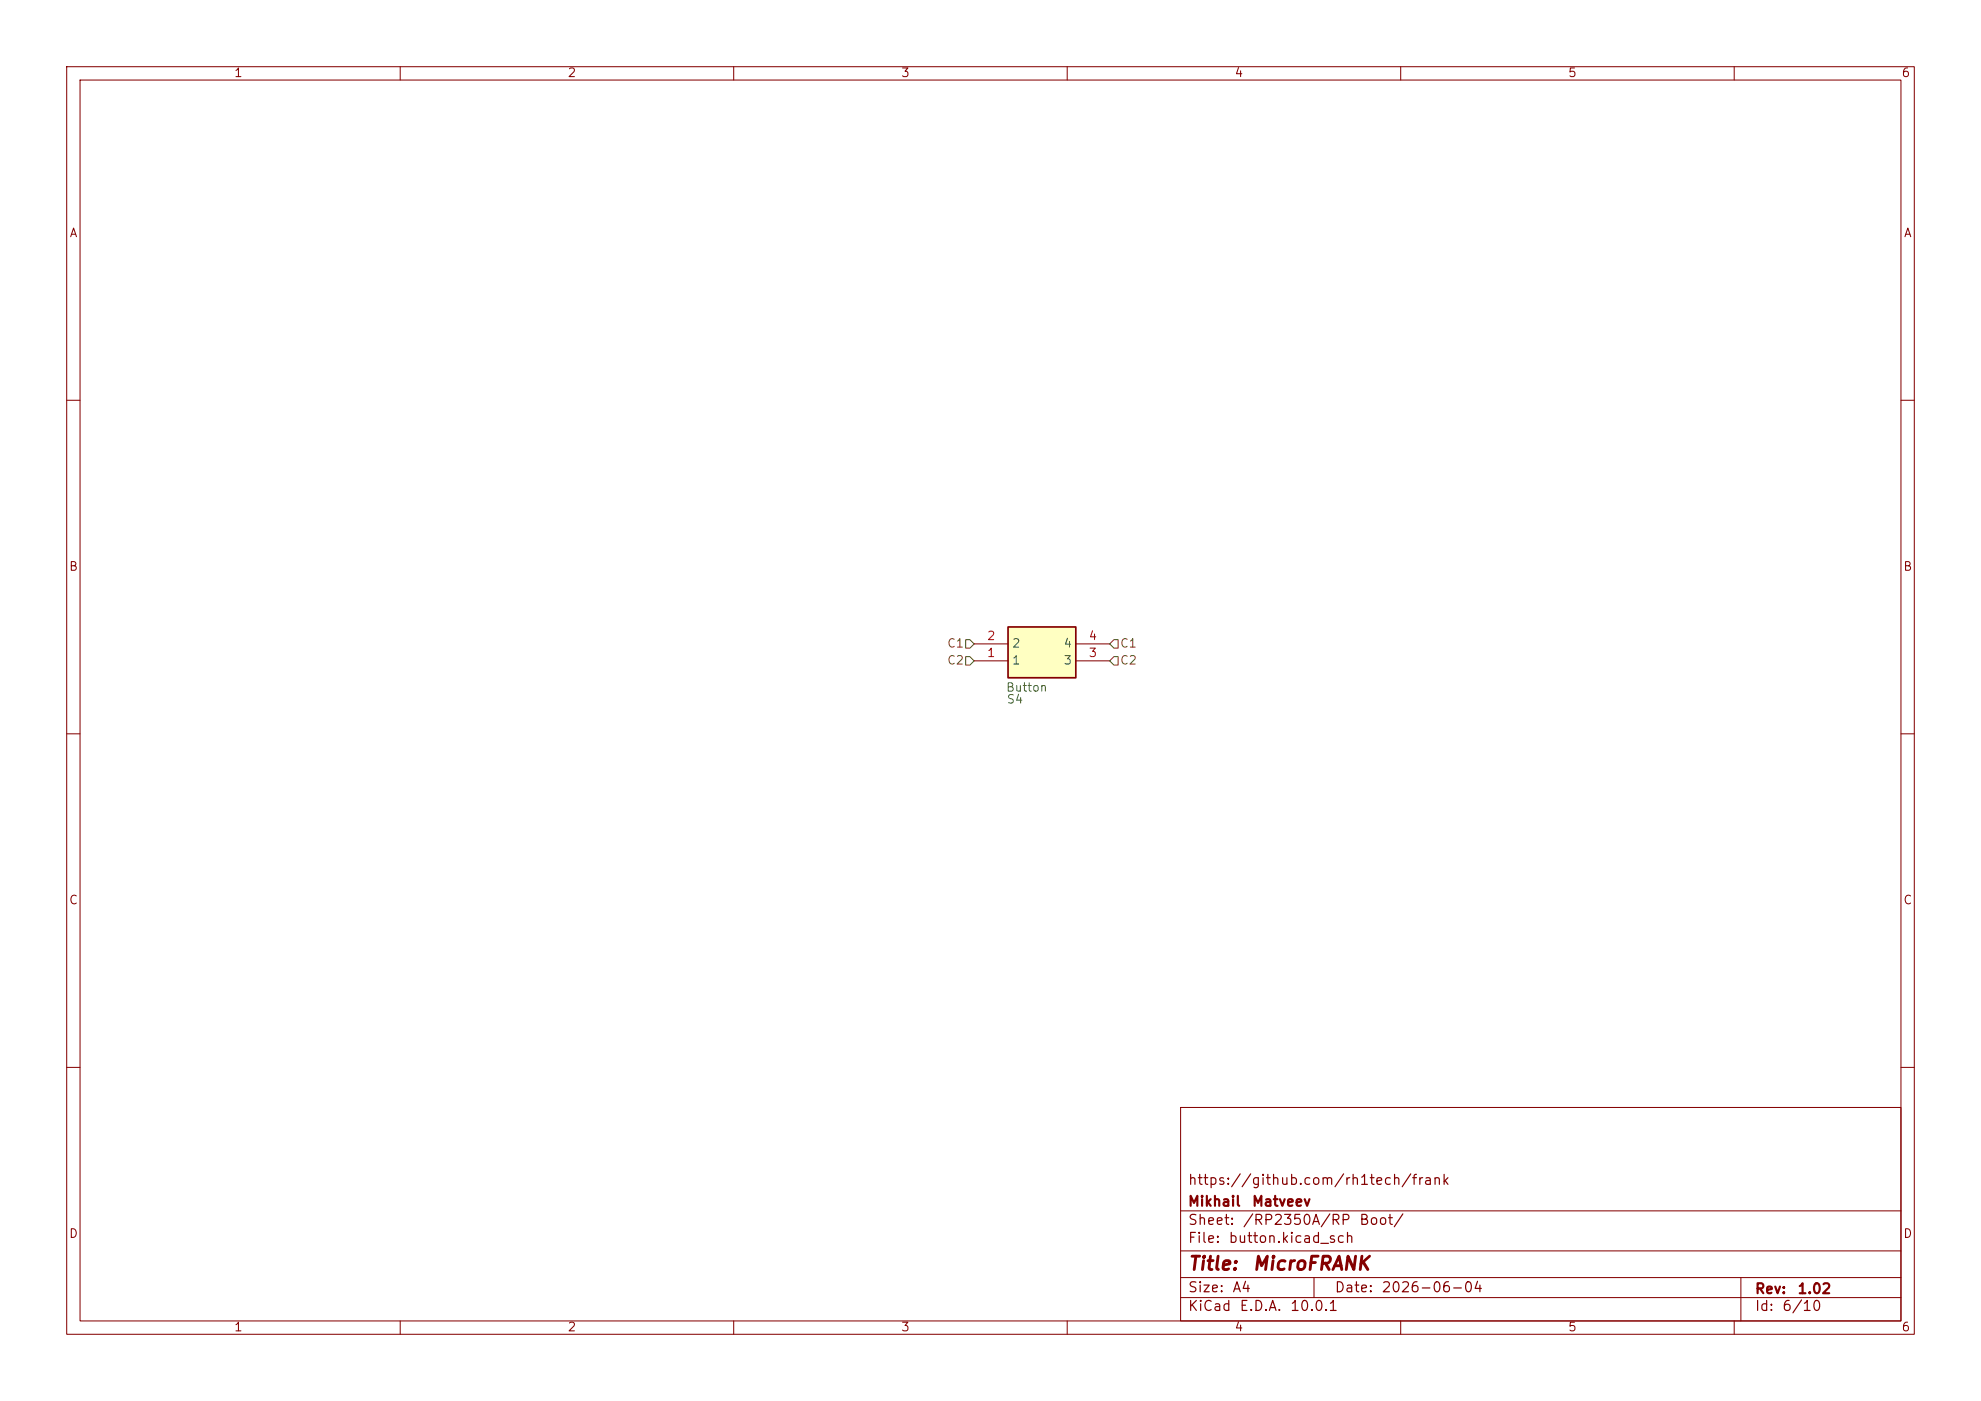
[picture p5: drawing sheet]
<svg xmlns="http://www.w3.org/2000/svg" width="297mm" height="210mm" viewBox="0 0 297 210" stroke-linecap="round" stroke-linejoin="round" font-family="sans-serif">
<g fill="none" stroke="#840000" stroke-width=".15">
<path d="M10 10h277v190h-277zM12 12h273v186h-273zM60 10v2M110 10v2M160 10v2M210 10v2M260 10v2M10 60h2M285 60h2M10 110h2M285 110h2M10 160h2"/>
<path d="M177 166h108v32h-108zM285 160h2M60 198v2M110 198v2M160 198v2M177 194.5h108M177 191.5h108M177 187.5h108M177 181.5h108M197 191.5v3M210 198v2M260 198v2"/>
<path d="M261 191.5v6.5"/>
</g>
<path d="M151.1 94h10.2v7.6h-10.2z" fill="#ffffc2"/>
<path d="M151.1 94h10.2v7.6h-10.2z" fill="none" stroke="#840000" stroke-width=".25"/>
<path d="M146 99.1h5.1M146 96.5h5.1M161.3 99.1h5.1M161.3 96.5h5.1" fill="none" stroke="#840000" stroke-width=".15"/>
<path d="M144.8 98.4h.6l.6 .7-.6 .6h-.6zM144.8 95.9h.6l.6 .6-.6 .7h-.6zM166.4 99.1l.6-.7h.6v1.3h-.6zM167 95.9h.6v1.3h-.6l-.6-.7z" fill="none" stroke="#725600" stroke-width=".15"/>
<g font-size="2" fill="#840000">
<text x="178" y="190.9">Title:</text>
<text x="187.7" y="190.9">MicroFRANK</text>
</g>
<g font-size="1.5" fill="#840000">
<text x="178" y="178">https://github.com/rh1tech/frank</text>
<text x="178" y="184">Sheet:</text>
<text x="178" y="181.2">Mikhail</text>
<text x="186.2" y="184">/RP2350A/RP</text>
<text x="187.6" y="181.2">Matveev</text>
<text x="203.7" y="184">Boot/</text>
<text x="178" y="186.7">File:</text>
<text x="184.1" y="186.7">button.kicad_sch</text>
<text x="178" y="196.9">KiCad</text>
<text x="178" y="194.1">Size:</text>
<text x="184.7" y="194.1">A4</text>
<text x="185.7" y="196.9">E.D.A.</text>
<text x="193.3" y="196.9">10.0.1</text>
<text x="200" y="194.1">Date:</text>
<text x="207" y="194.1">2026-06-04</text>
<text x="263" y="194.3">Rev:</text>
<text x="263" y="196.9">Id:</text>
<text x="267.1" y="196.9">6/10</text>
<text x="269.4" y="194.3">1.02</text>
</g>
<g font-size="1.3" fill="#840000">
<text x="35" y="11.9">1</text>
<text x="85" y="11.9">2</text>
<text x="135" y="11.9">3</text>
<text x="185" y="11.9">4</text>
<text x="235" y="11.9">5</text>
<text x="285" y="11.9">6</text>
<text x="10.3" y="35.9">A</text>
<text x="285.3" y="35.9">A</text>
<text x="10.3" y="85.9">B</text>
<text x="285.3" y="85.9">B</text>
<text x="10.3" y="135.9">C</text>
<text x="285.3" y="135.9">C</text>
<text x="10.3" y="185.9">D</text>
<text x="285.3" y="185.9">D</text>
<text x="35" y="199.9">1</text>
<text x="85" y="199.9">2</text>
<text x="135" y="199.9">3</text>
<text x="185" y="199.9">4</text>
<text x="235" y="199.9">5</text>
<text x="285" y="199.9">6</text>
</g>
<g font-size="1.3" fill="#725600">
<text x="141.9" y="99.9">C2</text>
<text x="141.9" y="97.4">C1</text>
<text x="167.8" y="99.9">C2</text>
<text x="167.8" y="97.4">C1</text>
</g>
<g font-size="1.3" fill="#a90000">
<text x="147.9" y="98.8">1</text>
<text x="147.9" y="96.3">2</text>
<text x="163.1" y="98.8">3</text>
<text x="163.1" y="96.3">4</text>
</g>
<g font-size="1.3" fill="#006464">
<text x="151.6" y="99.9">1</text>
<text x="151.6" y="97.4">2</text>
<text x="159.4" y="99.9">3</text>
<text x="159.4" y="97.4">4</text>
<text x="150.7" y="104">Button</text>
<text x="150.8" y="105.8">S4</text>
</g>
</svg>
